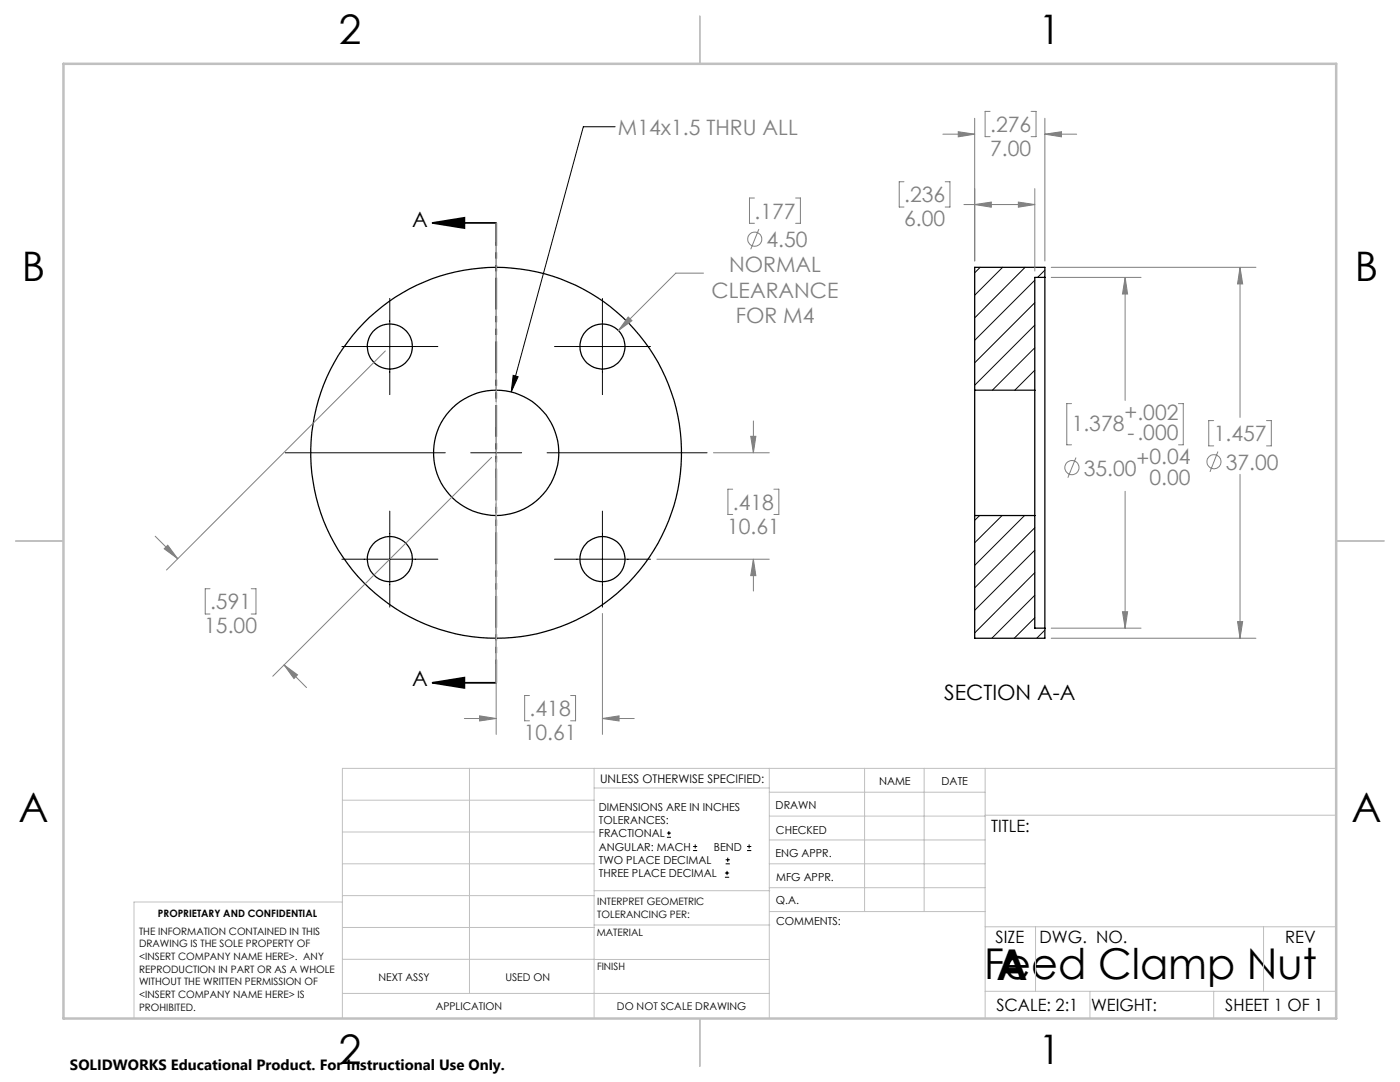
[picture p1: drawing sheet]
<svg xmlns="http://www.w3.org/2000/svg" width="279mm" height="216mm" viewBox="0 0 279 216" stroke-linecap="round" stroke-linejoin="round" font-family="sans-serif">
<g fill="none" stroke="#000" stroke-width=".25">
<path d="M208.5 55.4v69.9M208.5 55.4v-2.1h-14v24.6M208.5 55.4h-2v22.5M194.5 77.9v25M194.5 77.9h12M206.5 77.9v25M194.5 102.9v24.5h14v-2.1M194.5 102.9h12M206.5 102.9v22.4h2"/>
<circle cx="77.8" cy="69.2" r="4.5"/>
<circle cx="120.2" cy="69.2" r="4.5"/>
<circle cx="99" cy="90.4" r="12.5"/>
<circle cx="99" cy="90.3" r="37"/>
<circle cx="77.8" cy="111.6" r="4.5"/>
<circle cx="120.2" cy="111.6" r="4.5"/>
</g>
<g fill="none" stroke="#000" stroke-width=".2">
<path d="M122.8 25.3h-6.4l-14.4 52.9M77.8 59.5v19.2M99 48.3v31.9M120.2 59.5v19.2M195.6 53.3l-1.1 1.1M200.1 53.3l-5.6 5.6M204.6 53.3l-10.1 10.1M206.5 55.9l-12 12M208.5 53.9l-1.4 1.5M68.2 69.1h19.2M102.4 74.9l1 .3-1.4 3zM110.7 69.1h19.1"/>
<path d="M206.5 60.4l-12 12M206.5 64.9l-12 12M206.5 69.4l-8.5 8.5M206.5 73.9l-4 4M56.9 90.3h32M93.9 90.3h10.2M99 85.3v10.1M109.2 90.3h31.9M68.2 111.6h19.2M77.8 102v19.1M99 100.5v31.9M110.7 111.6h19.1"/>
<path d="M120.2 102v19.1M195.5 102.9l-1 .9M200 102.9l-5.5 5.4M204.5 102.9l-10 9.9M206.5 105.3l-12 12M206.5 109.8l-12 12M206.5 114.3l-12 12M206.5 118.8l-8.6 8.6M206.5 123.3l-4.1 4.1M208.5 125.7l-1.6 1.7M133.1 167.1h.8M133.1 166.2h.8"/>
<path d="M133.5 165.8v.9M138.3 169.7h.8M138.3 168.9h.8M138.7 168.5v.8M144.7 175h.8M144.7 174.2h.8M144.8 172.4h.9M144.8 171.6h.9M145.1 173.8v.8M145.2 171.1v.9M149.1 169.7h.8M149.1 168.9h.8"/>
<path d="M149.5 168.5v.8"/>
</g>
<g fill="none" stroke="#808080" stroke-width=".2">
<path d="M150.6 39.5h-1v5.1h1M158.8 39.5h.9v5.1h-.9M180.4 36.3h-.9v5h.9M188.2 26.8h6.3M188.6 36.3h1v5h-1M191.2 26.3l3.3 .5-3.3 .5zM194.5 23.6v28.5M197.6 22.2h-1v5.1h1M205.8 22.2h1v5.1h-1M206.5 37.6v16.5M208.5 26.8l3.3-.5v1zM208.5 23.6v28.5"/>
<path d="M208.5 26.8h6.4M140.4 54.5h-5.5l-11.5 11.5M151.4 45.7l-1.6 4M192.4 40.8h14.1M194.5 40.8l3.3-.5v1zM203.2 40.3l3.3 .5-3.3 .5zM209.8 53.3h40.8M209.8 55.4h17.9M224.5 55.4l.5 3.3h-1zM224.5 55.4v24.5M247.5 53.3v30M247.5 53.3l.5 3.4h-1z"/>
<path d="M76.9 70l-43.7 43.7M125.4 63.3l.7 .7-2.7 2zM98.1 91.3l-43.7 43.6M99 91.6v54.9M142.4 90.3h11.1M146.2 97.6h-.9v5.1h.9M149.8 87.1h1l-.4 3.2zM150.4 84v6.3M154.4 97.6h1v5.1h-1M213.9 80.5h-1v8.3h1M214.7 91.3l-1.6 4M224.5 98v27.3"/>
<path d="M235.2 80.5h.9v8.3h-.9M242.2 83.9h-1v5.1h1M243.1 90.1l-1.6 4.1M247.5 94.7v32.7M252.8 83.9h.9v5.1h-.9M31 107l4.5 4.5M32.8 109.5l.7-.7 2 2.7zM41.9 117.5h-.9v5h.9M50.1 117.5h1v5h-1M131.1 111.6h22.4M150.4 111.6v6.3M150.4 111.6l.4 3.3h-1z"/>
<path d="M56.7 132.7l2.7 2-.7 .7zM56.7 132.7l4.5 4.5M105.7 138.8h-1v5h1M113.9 138.8h1v5h-1M120.2 122.4v24.1M209.8 127.4h40.8M209.8 125.3h17.9M224 122.1h1l-.5 3.2zM247 124h1l-.5 3.4zM92.7 143.4h6.3M95.7 142.8l3.3 .6-3.3 .5zM120.2 143.4h6.4"/>
<path d="M120.2 143.4l3.3-.6v1.1z"/>
<circle cx="150.6" cy="47.7" r="1.42"/>
<circle cx="213.9" cy="93.3" r="1.41"/>
<circle cx="242.3" cy="92.1" r="1.41"/>
</g>
<path d="M86.3 44.5l6.4-1v2zM86.3 44.5h12.7M86.3 136.2l6.4-1v2.1zM86.3 136.2h12.7" fill="none" stroke="#000" stroke-width=".35"/>
<path d="M99 44.5v91.7" fill="none" stroke="#000" stroke-width=".35" stroke-dasharray="6.3 1.3 1.3 1.3 1.3 1.3" stroke-dashoffset="1.7" stroke-linecap="butt"/>
<g fill="none" stroke="#c0c0c0" stroke-width=".2">
<path d="M99 44.5v91.7M68.3 159.7h50.3M93.7 153.3v44.9M118.6 153.3v49.9M118.6 157.2h34.9M153.5 153.3v49.9M153.5 158.1h43.1M172.5 153.3v28.6M184.4 153.3v28.6M196.6 153.3v49.9M266.7 153.3h-198.4v49.9M68.3 178.7h50.3"/>
<path d="M68.3 172.4h50.3M68.3 166h50.3M68.3 180h-41.6v23.2M118.6 177.7h35M153.5 167.6h43.1M153.5 162.8h43.1M153.5 172.4h43.1M153.5 177.1h43.1M196.6 162.7h70.1M68.3 198.2h85.2M68.3 191.4l85.2 .1M68.3 185.1h50.3"/>
<path d="M118.6 184.6h35M153.6 181.9h43M196.6 197.8h70.1M196.6 184.9h70.1M206.7 184.9v12.9M217.5 197.8v5.4M242.2 197.8v5.4M252.2 184.9v12.9"/>
</g>
<path d="M139.7 3.2v9.5M3.1 107.9h9.6M266.7 107.9h9.5M139.7 203.2v9.6" fill="none" stroke="#c0c0c0" stroke-width=".25"/>
<path d="M12.7 12.7h254v190.5h-254z" fill="none" stroke="#c0c0c0" stroke-width=".5"/>
<path d="M102.4 74.9l1 .3-1.4 3z" fill="#000"/>
<path d="M208.5 26.8l3.3-.5v1zM191.2 26.3l3.3 .5-3.3 .5zM203.2 40.3l3.3 .5-3.3 .5zM194.5 40.8l3.3-.5v1zM247.5 53.3l.5 3.4h-1zM247 124h1l-.5 3.4zM224.5 55.4l.5 3.3h-1zM224 122.1h1l-.5 3.2z" fill="#808080"/>
<path d="M86.3 44.5l6.4-1v2zM86.3 136.2l6.4-1v2.1z" fill="#000"/>
<path d="M125.4 63.3l-2 2.7 2.7-2zM32.8 109.5l.7-.7 2 2.7zM56.7 132.7l2.7 2-.7 .7zM120.2 143.4l3.3-.6v1.1zM95.7 142.8l3.3 .6-3.3 .5zM150.4 111.6l.4 3.3h-1zM149.8 87.1h1l-.4 3.2z" fill="#808080"/>
<g font-size="8.5">
<text x="196.4" y="195.4">Feed Clamp Nut</text>
<text x="198.9" y="195.5">A</text>
</g>
<g font-size="8.1">
<text x="67.6" y="8.9">2</text>
<text x="207.3" y="8.9">1</text>
<text x="4.4" y="56.2">B</text>
<text x="270.4" y="56.2">B</text>
<text x="3.7" y="164.1">A</text>
<text x="269.7" y="164.1">A</text>
<text x="67.6" y="212.4">2</text>
<text x="207.3" y="212.4">1</text>
</g>
<g font-size="4.2" fill="#808080">
<text x="123.3" y="26.9">M14x1.5 THRU ALL</text>
<text x="197.6" y="26.3">.276</text>
<text x="197.6" y="31.1">7.00</text>
<text x="180.5" y="40.4">.236</text>
<text x="150.6" y="43.6">.177</text>
<text x="180.5" y="45.1">6.00</text>
<text x="153" y="49.3">4.50</text>
<text x="142" y="59.4">CLEARANCE</text>
<text x="145.5" y="54.3">NORMAL</text>
<text x="146.8" y="64.4">FOR M4</text>
<text x="224.4" y="83.7">+.002</text>
<text x="213.9" y="86">1.378</text>
<text x="225" y="87.8">-.000</text>
<text x="242.2" y="88">1.457</text>
<text x="216.3" y="94.9">35.00</text>
<text x="226.8" y="93">+0.04</text>
<text x="244.6" y="93.7">37.00</text>
<text x="146.3" y="101.7">.418</text>
<text x="229.4" y="96.7">0.00</text>
<text x="145.1" y="106.5">10.61</text>
<text x="41.9" y="121.6">.591</text>
<text x="40.8" y="126.3">15.00</text>
<text x="105.7" y="142.9">.418</text>
<text x="104.5" y="147.6">10.61</text>
</g>
<g font-size="4.2">
<text x="82.3" y="45.2">A</text>
<text x="82.3" y="137">A</text>
<text x="188.4" y="139.6">SECTION A-A</text>
</g>
<g font-size="3.4">
<text x="197.8" y="166">TITLE:</text>
<text x="198.7" y="188.1">SIZE</text>
<text x="207.5" y="188.1">DWG. NO.</text>
<text x="256.5" y="188.2">REV</text>
<text x="198.8" y="201.7">SCALE: 2:1</text>
<text x="217.7" y="201.8">WEIGHT:</text>
<text x="244.5" y="201.7">SHEET 1 OF 1</text>
</g>
<text font-size="3" x="14" y="213.5">SOLIDWORKS Educational Product. For Instructional Use Only.</text>
<text font-size="2.4" x="119.8" y="156.2">UNLESS OTHERWISE SPECIFIED:</text>
<g font-size="2.2">
<text x="119.5" y="161.8">DIMENSIONS ARE IN INCHES</text>
<text x="154.8" y="161.4">DRAWN</text>
<text x="175.4" y="156.6">NAME</text>
<text x="187.9" y="156.7">DATE</text>
<text x="119.5" y="164.4">TOLERANCES:</text>
<text x="119.5" y="167.1">FRACTIONAL</text>
<text x="154.9" y="166.3">CHECKED</text>
<text x="119.5" y="169.7">ANGULAR: MACH</text>
<text x="119.5" y="172.4">TWO PLACE DECIMAL</text>
<text x="142.5" y="169.7">BEND</text>
<text x="154.8" y="171">ENG APPR.</text>
<text x="119.5" y="175">THREE PLACE DECIMAL</text>
<text x="154.9" y="175.7">MFG APPR.</text>
<text x="154.9" y="180.4">Q.A.</text>
<text x="154.9" y="184.6">COMMENTS:</text>
</g>
<g font-size="2.1">
<text x="75.5" y="195.7">NEXT ASSY</text>
<text x="100.9" y="195.7">USED ON</text>
<text x="86.9" y="201.5">APPLICATION</text>
<text x="123.1" y="201.6">DO NOT SCALE DRAWING</text>
</g>
<g font-size="2">
<text x="31.5" y="182.9">PROPRIETARY AND CONFIDENTIAL</text>
<text x="119.2" y="180.6">INTERPRET GEOMETRIC</text>
<text x="119.2" y="183.1">TOLERANCING PER:</text>
<text x="27.8" y="186.5">THE INFORMATION CONTAINED IN THIS</text>
<text x="27.8" y="189">DRAWING IS THE SOLE PROPERTY OF</text>
<text x="27.8" y="191.6">&lt;INSERT COMPANY NAME HERE&gt;. ANY</text>
<text x="119.1" y="186.7">MATERIAL</text>
<text x="27.8" y="194.1">REPRODUCTION IN PART OR AS A WHOLE</text>
<text x="27.8" y="196.6">WITHOUT THE WRITTEN PERMISSION OF</text>
<text x="119.1" y="193.5">FINISH</text>
<text x="27.8" y="199.1">&lt;INSERT COMPANY NAME HERE&gt; IS</text>
<text x="27.8" y="201.7">PROHIBITED.</text>
</g>
</svg>
